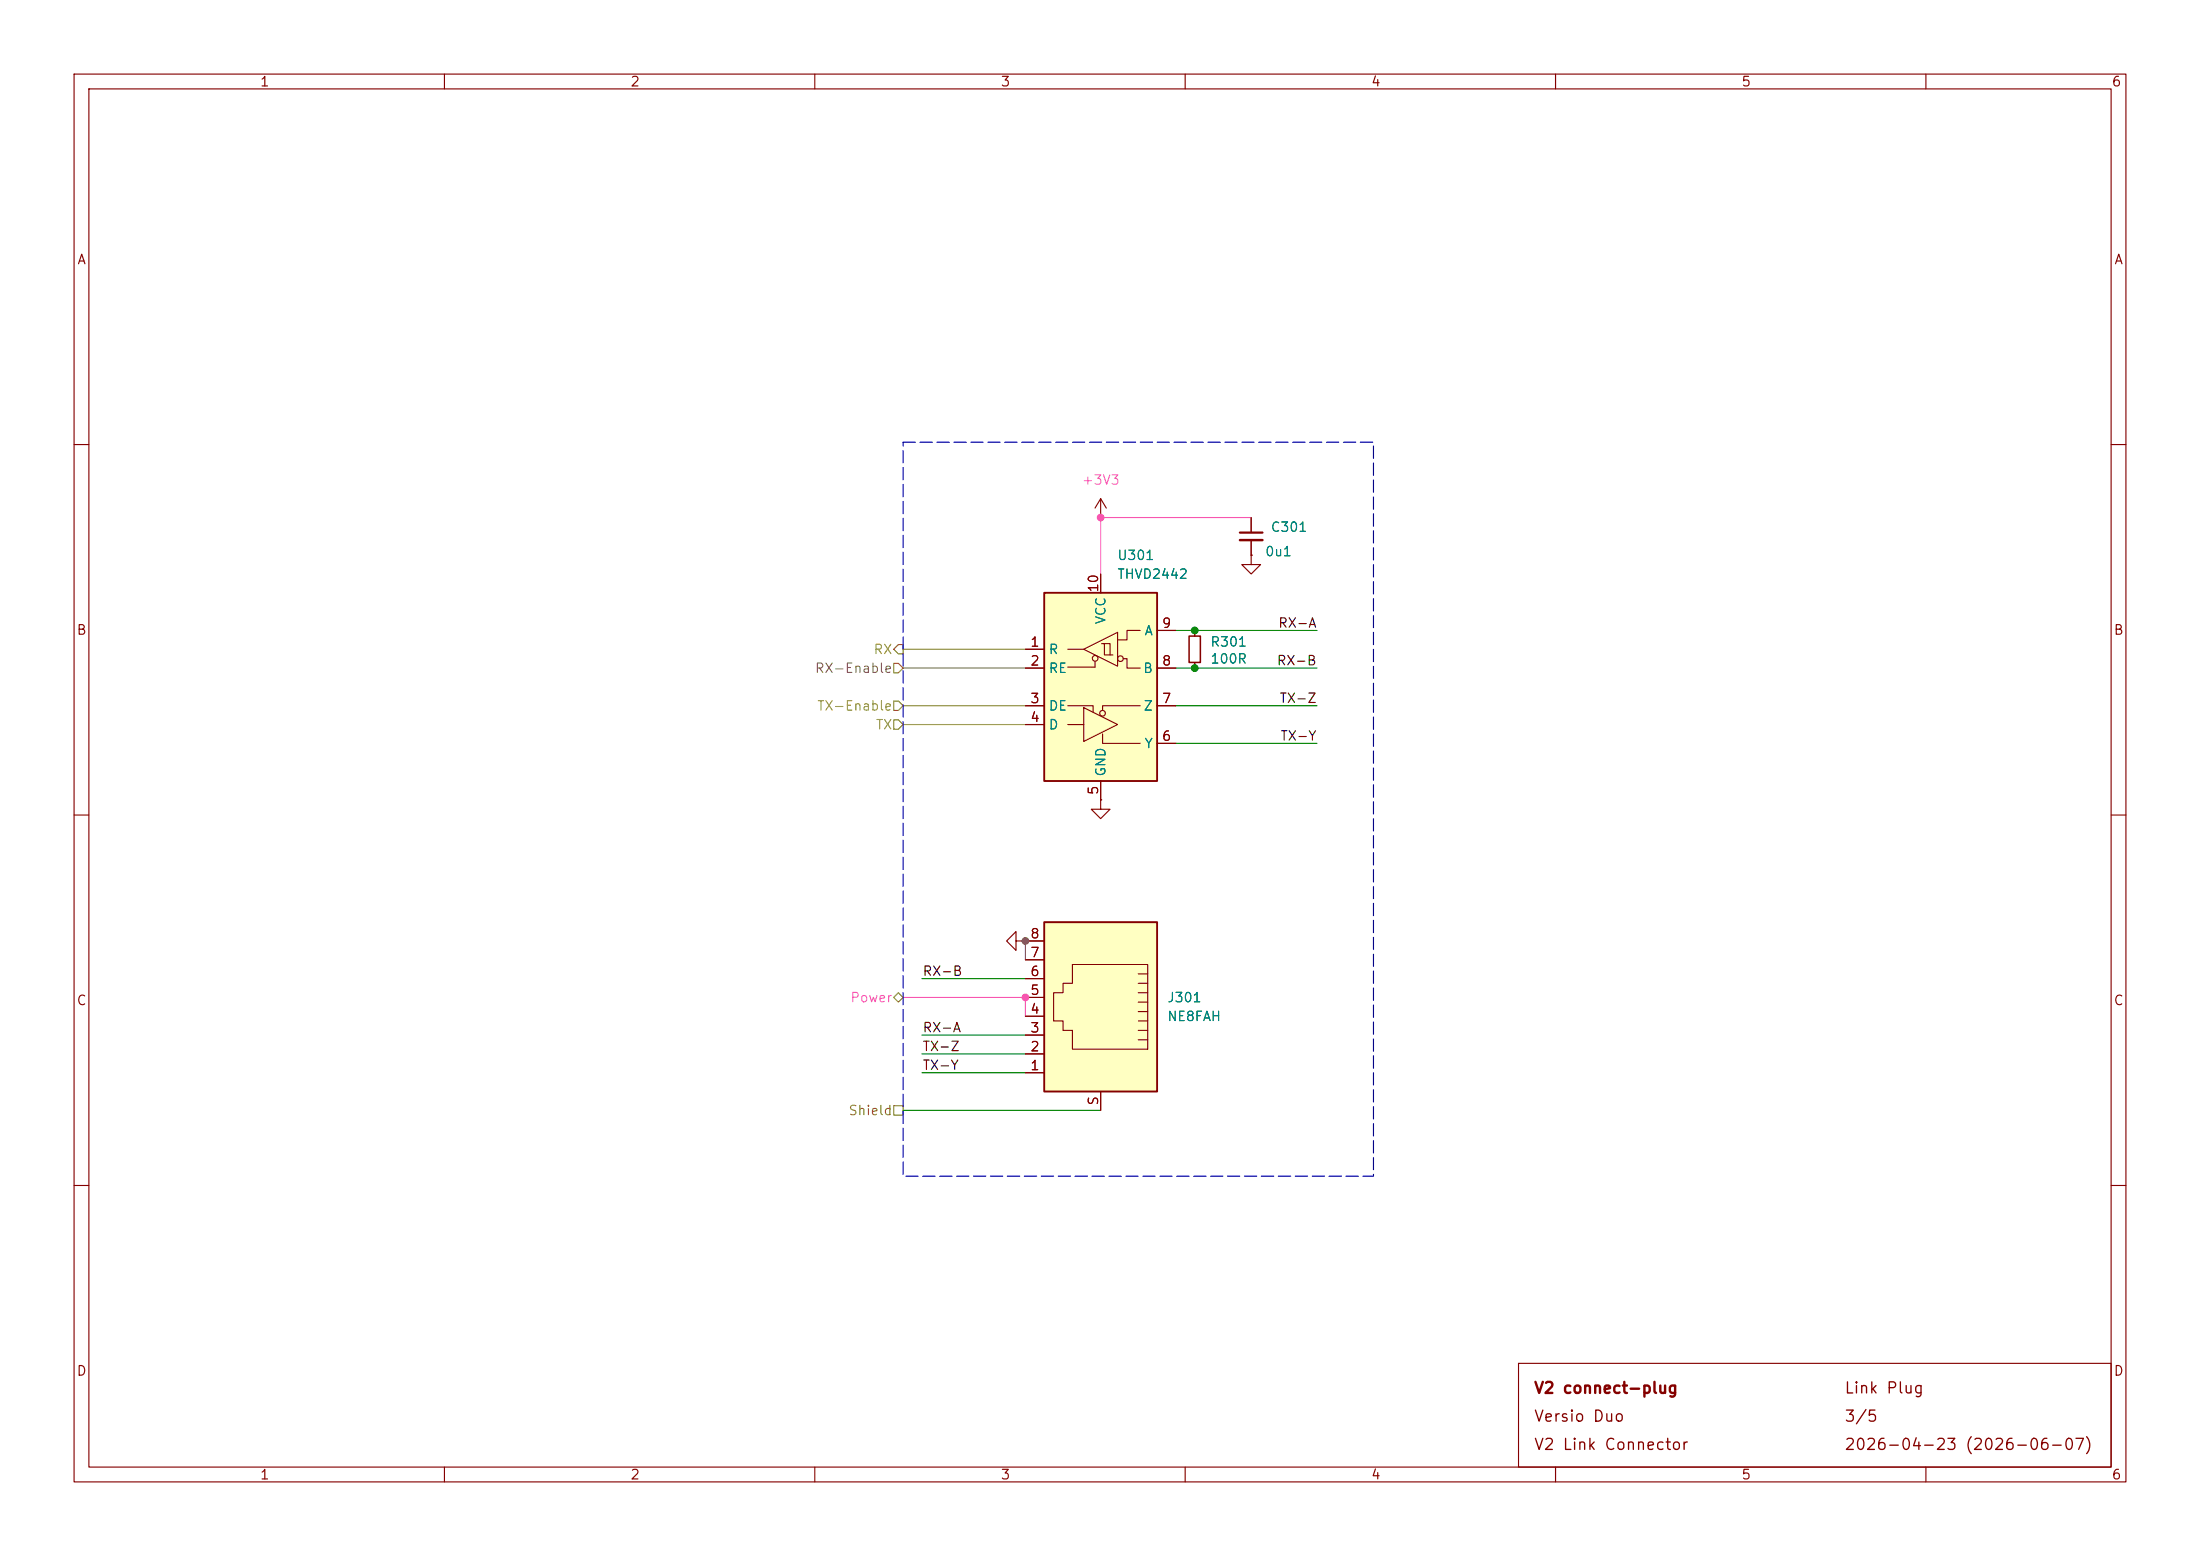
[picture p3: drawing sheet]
(kicad_sch
 (version 20260306)
 (generator "eeschema")
 (generator_version "10.0")
 (paper "A4")
 (title_block
  (title "V2 connect-plug")
  (date "2026-06-07")
  (rev "2026-04-23")
  (company "Versio Duo")
  (comment 1 "V2 Link Connector"))
 (lib_symbols
  (symbol "V2_Capacitor:1608_0u1"
   (pin_numbers (hide yes))
   (pin_names
    (offset 0.254) (hide yes)) (exclude_from_sim no) (in_bom yes) (on_board yes)
   (in_pos_files yes)
   (duplicate_pin_numbers_are_jumpers no)
   (property "Reference" "C" (at 2.54 1.27 0) (show_name no) (do_not_autoplace no) (effects (font (size 1.27 1.27)) (justify left)))
   (property "Value" "0u1" (at 2.54 -1.27 0) (show_name no) (do_not_autoplace no) (effects (font (size 1.27 1.27)) (justify left)))
   (property "Footprint" "V2_Capacitor_SMD:C_1608" (at 0 -17.78 0) (show_name no) (do_not_autoplace no) (hide yes) (effects (font (size 1.27 1.27))))
   (property "Datasheet" "" (at 0 0 0) (show_name no) (do_not_autoplace no) (hide yes) (effects (font (size 1.27 1.27))))
   (property "Description" "" (at 0 -13.462 0) (show_name no) (do_not_autoplace no) (hide yes) (effects (font (size 1.27 1.27))))
   (property "Mouser" "810-CGA3E2X7R1H104MA" (at 0 -20.32 0) (show_name yes) (do_not_autoplace no) (hide yes) (effects (font (size 1.27 1.27))))
   (property "Id" "Capacitor:${SYMBOL_NAME}" (at 0 -15.24 0) (show_name yes) (do_not_autoplace no) (hide yes) (effects (font (size 1.27 1.27))))
   (property "Manufacturer" "TDK" (at 0 -15.24 0) (show_name yes) (do_not_autoplace no) (hide yes) (effects (font (size 1.27 1.27))))
   (property "Product" "CGA3E2X7R1H104M080AA" (at 0 -17.78 0) (show_name yes) (do_not_autoplace no) (hide yes) (effects (font (size 1.27 1.27))))
   (property "Rating" "50V" (at 0 -22.86 0) (show_name yes) (do_not_autoplace no) (hide yes) (effects (font (size 1.27 1.27))))
   (symbol "1608_0u1_0_1"
    (polyline (pts (xy -1.524 0.508) (xy 1.524 0.508)) (stroke (width 0.3048) (type default)) (fill (type none)))
    (polyline (pts (xy -1.524 -0.508) (xy 1.524 -0.508)) (stroke (width 0.3302) (type default)) (fill (type none))))
   (symbol "1608_0u1_1_1"
    (pin passive line (at 0 2.54 270) (length 2.032) (name "" (effects (font (size 1.27 1.27)))) (number "1" (effects (font (size 1.27 1.27)))))
    (pin passive line (at 0 -2.54 90) (length 2.032) (name "" (effects (font (size 1.27 1.27)))) (number "2" (effects (font (size 1.27 1.27))))))
   (embedded_fonts no))
  (symbol "V2_Connector_EtherCon:NE8FAH"
   (pin_names
    (offset 1.016)) (exclude_from_sim no) (in_bom yes) (on_board yes)
   (in_pos_files yes)
   (duplicate_pin_numbers_are_jumpers no)
   (property "Reference" "J" (at -5.08 17.78 0) (show_name no) (do_not_autoplace no) (effects (font (size 1.27 1.27)) (justify right)))
   (property "Value" "NE8FAH" (at 2.54 13.97 0) (show_name no) (do_not_autoplace no) (effects (font (size 1.27 1.27)) (justify left)))
   (property "Footprint" "V2_Connector_EtherCon:NE8FAH" (at 0 -31.75 0) (show_name no) (do_not_autoplace no) (hide yes) (effects (font (size 1.27 1.27))))
   (property "Datasheet" "" (at 0 0.635 90) (show_name no) (do_not_autoplace no) (hide yes) (effects (font (size 1.27 1.27))))
   (property "Description" "" (at 0 0 0) (show_name no) (do_not_autoplace no) (hide yes) (effects (font (size 1.27 1.27))))
   (property "Mouser" "568-NE8FAH" (at 0 -39.37 0) (show_name yes) (do_not_autoplace no) (hide yes) (effects (font (size 1.27 1.27))))
   (property "Manufacturer" "Neutrik" (at 0 -34.29 0) (show_name yes) (do_not_autoplace no) (hide yes) (effects (font (size 1.27 1.27))))
   (property "Product" "NE8FAH" (at 0 -36.83 0) (show_name yes) (do_not_autoplace no) (hide yes) (effects (font (size 1.27 1.27))))
   (property "Id" "EtherCon:${SYMBOL_NAME}" (at 0 -29.21 0) (show_name yes) (do_not_autoplace no) (hide yes) (effects (font (size 1.27 1.27))))
   (property "Rating" "CAT5e" (at 0 -41.91 0) (show_name yes) (do_not_autoplace no) (hide yes) (effects (font (size 1.27 1.27))))
   (symbol "NE8FAH_0_1"
    (polyline (pts (xy -6.35 1.905) (xy -5.08 1.905) (xy -5.08 1.905)) (stroke (width 0) (type default)) (fill (type none)))
    (polyline (pts (xy -6.35 0.635) (xy -5.08 0.635) (xy -5.08 0.635)) (stroke (width 0) (type default)) (fill (type none)))
    (polyline (pts (xy -6.35 -0.635) (xy -5.08 -0.635) (xy -5.08 -0.635)) (stroke (width 0) (type default)) (fill (type none)))
    (polyline (pts (xy -6.35 -1.905) (xy -5.08 -1.905) (xy -5.08 -1.905)) (stroke (width 0) (type default)) (fill (type none)))
    (polyline (pts (xy -6.35 -3.175) (xy -5.08 -3.175) (xy -5.08 -3.175)) (stroke (width 0) (type default)) (fill (type none)))
    (polyline (pts (xy -6.35 -4.445) (xy -6.35 6.985) (xy 3.81 6.985) (xy 3.81 4.445) (xy 5.08 4.445) (xy 5.08 3.175) (xy 6.35 3.175) (xy 6.35 -0.635) (xy 5.08 -0.635) (xy 5.08 -1.905) (xy 3.81 -1.905) (xy 3.81 -4.445) (xy -6.35 -4.445) (xy -6.35 -4.445)) (stroke (width 0) (type default)) (fill (type none)))
    (polyline (pts (xy -5.08 5.715) (xy -6.35 5.715)) (stroke (width 0) (type default)) (fill (type none)))
    (polyline (pts (xy -5.08 4.445) (xy -6.35 4.445)) (stroke (width 0) (type default)) (fill (type none)))
    (polyline (pts (xy -5.08 3.175) (xy -6.35 3.175) (xy -6.35 3.175)) (stroke (width 0) (type default)) (fill (type none)))
    (rectangle (start 7.62 12.7) (end -7.62 -10.16) (stroke (width 0.254) (type default)) (fill (type background))))
   (symbol "NE8FAH_1_1"
    (pin passive line (at 10.16 -7.62 180) (length 2.54) (name "" (effects (font (size 1.27 1.27)))) (number "1" (effects (font (size 1.27 1.27)))))
    (pin passive line (at 10.16 -5.08 180) (length 2.54) (name "" (effects (font (size 1.27 1.27)))) (number "2" (effects (font (size 1.27 1.27)))))
    (pin passive line (at 10.16 -2.54 180) (length 2.54) (name "" (effects (font (size 1.27 1.27)))) (number "3" (effects (font (size 1.27 1.27)))))
    (pin passive line (at 10.16 0 180) (length 2.54) (name "" (effects (font (size 1.27 1.27)))) (number "4" (effects (font (size 1.27 1.27)))))
    (pin passive line (at 10.16 2.54 180) (length 2.54) (name "" (effects (font (size 1.27 1.27)))) (number "5" (effects (font (size 1.27 1.27)))))
    (pin passive line (at 10.16 5.08 180) (length 2.54) (name "" (effects (font (size 1.27 1.27)))) (number "6" (effects (font (size 1.27 1.27)))))
    (pin passive line (at 10.16 7.62 180) (length 2.54) (name "" (effects (font (size 1.27 1.27)))) (number "7" (effects (font (size 1.27 1.27)))))
    (pin passive line (at 10.16 10.16 180) (length 2.54) (name "" (effects (font (size 1.27 1.27)))) (number "8" (effects (font (size 1.27 1.27)))))
    (pin passive line (at 0 -12.7 90) (length 2.54) (name "" (effects (font (size 1.27 1.27)))) (number "S" (effects (font (size 1.27 1.27))))))
   (embedded_fonts no))
  (symbol "V2_Interface_RS485:THVD2442" (exclude_from_sim no) (in_bom yes) (on_board yes)
   (in_pos_files yes)
   (duplicate_pin_numbers_are_jumpers no)
   (property "Reference" "U" (at 2.54 17.78 0) (show_name no) (do_not_autoplace no) (effects (font (size 1.27 1.27)) (justify left)))
   (property "Value" "THVD2442" (at 2.54 15.24 0) (show_name no) (do_not_autoplace no) (effects (font (size 1.27 1.27)) (justify left)))
   (property "Footprint" "V2_Package_SON:VSON-10-4-1EP_3x3mm_P0.5mm_EP1.65x2.4mm_ThermalVias" (at 0 -43.18 0) (show_name no) (do_not_autoplace no) (hide yes) (effects (font (size 1.27 1.27))))
   (property "Datasheet" "" (at 0 -22.86 0) (show_name no) (do_not_autoplace no) (hide yes) (effects (font (size 1.27 1.27))))
   (property "Description" "" (at 0 0 0) (show_name no) (do_not_autoplace no) (hide yes) (effects (font (size 1.27 1.27))))
   (property "Mouser" "595-THVD2442DRCR" (at 0 -36.83 0) (show_name yes) (do_not_autoplace no) (hide yes) (effects (font (size 1.27 1.27))))
   (property "Product" "THVD2442DRCR " (at 0 -34.29 0) (show_name yes) (do_not_autoplace no) (hide yes) (effects (font (size 1.27 1.27))))
   (property "Manufacturer" "Texas Instruments" (at 0 -29.21 0) (show_name yes) (do_not_autoplace no) (hide yes) (effects (font (size 1.27 1.27))))
   (property "Id" "RS485:${SYMBOL_NAME}" (at 0 -31.75 0) (show_name yes) (do_not_autoplace no) (hide yes) (effects (font (size 1.27 1.27))))
   (property "Rating" "20Mbps" (at 1.27 -39.37 0) (show_name yes) (do_not_autoplace no) (hide yes) (effects (font (size 1.27 1.27))))
   (symbol "THVD2442_0_1"
    (rectangle (start -7.62 12.7) (end 7.62 -12.7) (stroke (width 0.254) (type default)) (fill (type background)))
    (polyline (pts (xy -4.445 -5.08) (xy -2.286 -5.08)) (stroke (width 0) (type default)) (fill (type none)))
    (polyline (pts (xy -2.286 5.08) (xy -4.4335 5.08)) (stroke (width 0) (type default)) (fill (type none)))
    (polyline (pts (xy -2.286 -2.794) (xy -2.286 -7.366) (xy 2.286 -5.08) (xy -2.286 -2.794)) (stroke (width 0) (type default)) (fill (type none)))
    (polyline (pts (xy -1.016 -3.429) (xy -1.016 -2.54) (xy -4.445 -2.54)) (stroke (width 0) (type default)) (fill (type none)))
    (polyline (pts (xy -0.762 3.429) (xy -0.762 2.667)) (stroke (width 0) (type default)) (fill (type none)))
    (polyline (pts (xy -0.762 2.667) (xy -4.4468 2.6741)) (stroke (width 0) (type default)) (fill (type none)))
    (circle (center -0.7445 3.8547) (radius 0.381) (stroke (width 0) (type default)) (fill (type none)))
    (circle (center 0.254 -3.556) (radius 0.381) (stroke (width 0) (type default)) (fill (type none)))
    (polyline (pts (xy 1.27 4.318) (xy 1.27 5.842) (xy 0.381 5.842)) (stroke (width 0) (type default)) (fill (type none)))
    (polyline (pts (xy 1.651 4.318) (xy 0.635 4.318) (xy 0.508 4.318) (xy 0.508 5.842) (xy 0.127 5.842)) (stroke (width 0) (type default)) (fill (type none)))
    (polyline (pts (xy 2.286 7.366) (xy 2.286 2.794) (xy -2.286 5.08) (xy 2.286 7.366)) (stroke (width 0) (type default)) (fill (type none)))
    (polyline (pts (xy 2.286 6.35) (xy 3.556 6.35) (xy 3.556 7.62) (xy 5.334 7.62)) (stroke (width 0) (type default)) (fill (type none)))
    (circle (center 2.667 3.81) (radius 0.381) (stroke (width 0) (type default)) (fill (type none)))
    (polyline (pts (xy 3.048 3.81) (xy 3.556 3.81) (xy 3.556 2.54) (xy 5.334 2.54)) (stroke (width 0) (type default)) (fill (type none)))
    (polyline (pts (xy 5.334 -2.54) (xy 0.254 -2.54) (xy 0.254 -3.175)) (stroke (width 0) (type default)) (fill (type none)))
    (polyline (pts (xy 5.334 -7.62) (xy 0.254 -7.62) (xy 0.254 -6.35)) (stroke (width 0) (type default)) (fill (type none))))
   (symbol "THVD2442_1_1"
    (pin output line (at -10.16 5.08 0) (length 2.54) (name "R" (effects (font (size 1.27 1.27)))) (number "1" (effects (font (size 1.27 1.27)))))
    (pin input line (at -10.16 2.54 0) (length 2.54) (name "RE" (effects (font (size 1.27 1.27)))) (number "2" (effects (font (size 1.27 1.27)))))
    (pin input line (at -10.16 -2.54 0) (length 2.54) (name "DE" (effects (font (size 1.27 1.27)))) (number "3" (effects (font (size 1.27 1.27)))))
    (pin input line (at -10.16 -5.08 0) (length 2.54) (name "D" (effects (font (size 1.27 1.27)))) (number "4" (effects (font (size 1.27 1.27)))))
    (pin power_in line (at 0 -15.24 90) (length 2.54) (name "GND" (effects (font (size 1.27 1.27)))) (number "5" (effects (font (size 1.27 1.27)))))
    (pin output line (at 10.16 -7.62 180) (length 2.54) (name "Y" (effects (font (size 1.27 1.27)))) (number "6" (effects (font (size 1.27 1.27)))))
    (pin output line (at 10.16 -2.54 180) (length 2.54) (name "Z" (effects (font (size 1.27 1.27)))) (number "7" (effects (font (size 1.27 1.27)))))
    (pin input line (at 10.16 2.54 180) (length 2.54) (name "B" (effects (font (size 1.27 1.27)))) (number "8" (effects (font (size 1.27 1.27)))))
    (pin input line (at 10.16 7.62 180) (length 2.54) (name "A" (effects (font (size 1.27 1.27)))) (number "9" (effects (font (size 1.27 1.27)))))
    (pin power_in line (at 0 15.24 270) (length 2.54) (name "VCC" (effects (font (size 1.27 1.27)))) (number "10" (effects (font (size 1.27 1.27)))))
    (pin passive line (at 0 -15.24 90) (length 2.54) (hide yes) (name "GND" (effects (font (size 1.27 1.27)))) (number "11" (effects (font (size 1.27 1.27))))))
   (embedded_fonts no))
  (symbol "V2_Resistor:1608_100R"
   (pin_numbers (hide yes))
   (pin_names
    (offset 0.254) (hide yes)) (exclude_from_sim no) (in_bom yes) (on_board yes)
   (in_pos_files yes)
   (duplicate_pin_numbers_are_jumpers no)
   (property "Reference" "R" (at 1.27 1.27 0) (show_name no) (do_not_autoplace no) (effects (font (size 1.27 1.27)) (justify left)))
   (property "Value" "100R" (at 1.27 -1.27 0) (show_name no) (do_not_autoplace no) (effects (font (size 1.27 1.27)) (justify left)))
   (property "Footprint" "V2_Resistor_SMD:R_1608" (at 0 -16.51 0) (show_name no) (do_not_autoplace no) (hide yes) (effects (font (size 1.27 1.27))))
   (property "Datasheet" "" (at 0 0 0) (show_name no) (do_not_autoplace no) (hide yes) (effects (font (size 1.27 1.27))))
   (property "Description" "" (at 0 -12.192 0) (show_name no) (do_not_autoplace no) (hide yes) (effects (font (size 1.27 1.27))))
   (property "Mouser" "71-CRCW0603100RFKEAH" (at 0 -25.4 0) (show_name yes) (do_not_autoplace no) (hide yes) (effects (font (size 1.27 1.27))))
   (property "Id" "Resistor:${SYMBOL_NAME}" (at 0 -13.97 0) (show_name yes) (do_not_autoplace no) (hide yes) (effects (font (size 1.27 1.27))))
   (property "Rating" "330mW" (at 0 -22.86 0) (show_name yes) (do_not_autoplace no) (hide yes) (effects (font (size 1.27 1.27))))
   (property "Manufacturer" "Vishay" (at 0 -17.78 0) (show_name yes) (do_not_autoplace no) (hide yes) (effects (font (size 1.27 1.27))))
   (property "Product" "CRCW0603100RFKEAHP" (at 0 -20.32 0) (show_name yes) (do_not_autoplace no) (hide yes) (effects (font (size 1.27 1.27))))
   (symbol "1608_100R_0_1"
    (rectangle (start -0.762 1.778) (end 0.762 -1.778) (stroke (width 0.2032) (type default)) (fill (type none))))
   (symbol "1608_100R_1_1"
    (pin passive line (at 0 2.54 270) (length 0.762) (name "" (effects (font (size 1.27 1.27)))) (number "1" (effects (font (size 1.27 1.27)))))
    (pin passive line (at 0 -2.54 90) (length 0.762) (name "" (effects (font (size 1.27 1.27)))) (number "2" (effects (font (size 1.27 1.27))))))
   (embedded_fonts no))
  (symbol "V2_power:+3V3"
   (power global)
   (pin_numbers (hide yes))
   (pin_names
    (offset 0) (hide yes)) (exclude_from_sim no) (in_bom yes) (on_board yes)
   (in_pos_files yes)
   (duplicate_pin_numbers_are_jumpers no)
   (property "Reference" "#PWR" (at 0 -12.7 0) (show_name no) (do_not_autoplace no) (hide yes) (effects (font (size 1.27 1.27))))
   (property "Value" "+3V3" (at 0 5.08 0) (show_name no) (do_not_autoplace no) (effects (font (size 1.27 1.27) (color 255 92 187 1))))
   (property "Footprint" "" (at 0 0 0) (show_name no) (do_not_autoplace no) (hide yes) (effects (font (size 1.27 1.27))))
   (property "Datasheet" "" (at 0 0 0) (show_name no) (do_not_autoplace no) (hide yes) (effects (font (size 1.27 1.27))))
   (property "Description" "" (at 0 -14.986 0) (show_name no) (do_not_autoplace no) (hide yes) (effects (font (size 1.27 1.27))))
   (symbol "+3V3_0_1"
    (polyline (pts (xy -0.762 1.27) (xy 0 2.54)) (stroke (width 0) (type default)) (fill (type none)))
    (polyline (pts (xy 0 2.54) (xy 0.762 1.27)) (stroke (width 0) (type default)) (fill (type none)))
    (polyline (pts (xy 0 0) (xy 0 2.54)) (stroke (width 0) (type default)) (fill (type none))))
   (symbol "+3V3_1_1"
    (pin power_in line (at 0 0 90) (length 0) (name "" (effects (font (size 1.27 1.27)))) (number "1" (effects (font (size 1.27 1.27))))))
   (embedded_fonts no))
  (symbol "V2_power:GND"
   (power global)
   (pin_numbers (hide yes))
   (pin_names
    (offset 0) (hide yes)) (exclude_from_sim no) (in_bom yes) (on_board yes)
   (in_pos_files yes)
   (duplicate_pin_numbers_are_jumpers no)
   (property "Reference" "#PWR" (at 0 -7.62 0) (show_name no) (do_not_autoplace no) (hide yes) (effects (font (size 1.27 1.27))))
   (property "Value" "GND" (at 0 -5.08 0) (show_name no) (do_not_autoplace no) (hide yes) (effects (font (size 1.27 1.27))))
   (property "Footprint" "" (at 0 0 0) (show_name no) (do_not_autoplace no) (hide yes) (effects (font (size 1.27 1.27))))
   (property "Datasheet" "" (at 0 0 0) (show_name no) (do_not_autoplace no) (hide yes) (effects (font (size 1.27 1.27))))
   (property "Description" "" (at 0 -12.7 0) (show_name no) (do_not_autoplace no) (hide yes) (effects (font (size 1.27 1.27))))
   (symbol "GND_0_1"
    (polyline (pts (xy 0 0) (xy 0 -1.27) (xy 1.27 -1.27) (xy 0 -2.54) (xy -1.27 -1.27) (xy 0 -1.27)) (stroke (width 0) (type default)) (fill (type none))))
   (symbol "GND_1_1"
    (pin power_in line (at 0 0 270) (length 0) (name "" (effects (font (size 1.27 1.27)))) (number "1" (effects (font (size 1.27 1.27))))))
   (embedded_fonts no)))
 (rectangle
  (start 121.92 59.69)
  (end 185.42 158.75)
  (stroke (width 0) (type dash))
  (fill (type none)))
 (junction
  (at 148.59 69.85)
  (diameter 0)
  (color 0 0 0 0))
 (junction
  (at 138.43 134.62)
  (diameter 0)
  (color 0 0 0 0))
 (junction
  (at 161.29 90.17)
  (diameter 0)
  (color 0 0 0 0))
 (junction
  (at 161.29 85.09)
  (diameter 0)
  (color 0 0 0 0))
 (junction
  (at 138.43 127)
  (diameter 0)
  (color 0 0 0 0))
 (wire
  (pts (xy 158.75 95.25) (xy 177.8 95.25))
  (stroke (width 0) (type default)))
 (wire
  (pts (xy 158.75 100.33) (xy 177.8 100.33))
  (stroke (width 0) (type default)))
 (wire
  (pts (xy 158.75 90.17) (xy 161.29 90.17))
  (stroke (width 0) (type default)))
 (wire
  (pts (xy 138.43 142.24) (xy 124.46 142.24))
  (stroke (width 0) (type default)))
 (wire
  (pts (xy 158.75 85.09) (xy 161.29 85.09))
  (stroke (width 0) (type default)))
 (wire
  (pts (xy 148.59 69.85) (xy 148.59 77.47))
  (stroke (width 0) (type default)))
 (wire
  (pts (xy 161.29 85.09) (xy 177.8 85.09))
  (stroke (width 0) (type default)))
 (wire
  (pts (xy 161.29 90.17) (xy 177.8 90.17))
  (stroke (width 0) (type default)))
 (wire
  (pts (xy 138.43 134.62) (xy 138.43 137.16))
  (stroke (width 0) (type default)))
 (wire
  (pts (xy 138.43 144.78) (xy 124.46 144.78))
  (stroke (width 0) (type default)))
 (wire
  (pts (xy 121.92 97.79) (xy 138.43 97.79))
  (stroke (width 0) (type default)))
 (wire
  (pts (xy 138.43 139.7) (xy 124.46 139.7))
  (stroke (width 0) (type default)))
 (wire
  (pts (xy 148.59 69.85) (xy 168.91 69.85))
  (stroke (width 0) (type default)))
 (wire
  (pts (xy 121.92 149.86) (xy 148.59 149.86))
  (stroke (width 0) (type default)))
 (wire
  (pts (xy 138.43 127) (xy 138.43 129.54))
  (stroke (width 0) (type default)))
 (wire
  (pts (xy 121.92 95.25) (xy 138.43 95.25))
  (stroke (width 0) (type default)))
 (wire
  (pts (xy 121.92 90.17) (xy 138.43 90.17))
  (stroke (width 0) (type default)))
 (wire
  (pts (xy 121.92 134.62) (xy 138.43 134.62))
  (stroke (width 0) (type default)))
 (wire
  (pts (xy 121.92 87.63) (xy 138.43 87.63))
  (stroke (width 0) (type default)))
 (wire
  (pts (xy 138.43 132.08) (xy 124.46 132.08))
  (stroke (width 0) (type default)))
 (label "TX-Z"
  (at 124.46 142.24 0)
  (effects (font (size 1.27 1.27)) (justify left bottom)))
 (label "TX-Y"
  (at 124.46 144.78 0)
  (effects (font (size 1.27 1.27)) (justify left bottom)))
 (label "RX-B"
  (at 177.8 90.17 180)
  (effects (font (size 1.27 1.27)) (justify right bottom)))
 (label "RX-A"
  (at 177.8 85.09 180)
  (effects (font (size 1.27 1.27)) (justify right bottom)))
 (label "RX-B"
  (at 124.46 132.08 0)
  (effects (font (size 1.27 1.27)) (justify left bottom)))
 (label "RX-A"
  (at 124.46 139.7 0)
  (effects (font (size 1.27 1.27)) (justify left bottom)))
 (label "TX-Z"
  (at 177.8 95.25 180)
  (effects (font (size 1.27 1.27)) (justify right bottom)))
 (label "TX-Y"
  (at 177.8 100.33 180)
  (effects (font (size 1.27 1.27)) (justify right bottom)))
 (hierarchical_label "Shield"
  (shape passive)
  (at 121.92 149.86 180)
  (effects (font (size 1.27 1.27)) (justify right)))
 (hierarchical_label "Power"
  (shape bidirectional)
  (at 121.92 134.62 180)
  (effects (font (size 1.27 1.27)) (justify right)))
 (hierarchical_label "TX-Enable"
  (shape input)
  (at 121.92 95.25 180)
  (effects (font (size 1.27 1.27)) (justify right)))
 (hierarchical_label "RX"
  (shape output)
  (at 121.92 87.63 180)
  (effects (font (size 1.27 1.27)) (justify right)))
 (hierarchical_label "TX"
  (shape input)
  (at 121.92 97.79 180)
  (effects (font (size 1.27 1.27)) (justify right)))
 (hierarchical_label "RX-Enable"
  (shape input)
  (at 121.92 90.17 180)
  (effects (font (size 1.27 1.27)) (justify right)))
 (symbol
  (lib_id "V2_power:GND")
  (at 168.91 74.93 0)
  (unit 1)
  (body_style 1)
  (exclude_from_sim no)
  (in_bom yes)
  (on_board yes)
  (in_pos_files yes)
  (dnp no)
  (property "Reference" "#PWR0304" (at 168.91 81.28 0) (hide yes) (show_name no) (do_not_autoplace no) (effects (font (size 1.27 1.27))))
  (property "Value" "GND" (at 168.91 80.01 0) (hide yes) (show_name no) (do_not_autoplace no) (effects (font (size 1.27 1.27))))
  (property "Footprint" "" (at 168.91 74.93 0) (hide yes) (show_name no) (do_not_autoplace no) (effects (font (size 1.27 1.27))))
  (property "Datasheet" "" (at 168.91 74.93 0) (hide yes) (show_name no) (do_not_autoplace no) (effects (font (size 1.27 1.27))))
  (property "Description" "" (at 168.91 74.93 0) (hide yes) (show_name no) (do_not_autoplace no) (effects (font (size 1.27 1.27))))
  (pin "1"))
 (symbol
  (lib_id "V2_Interface_RS485:THVD2442")
  (at 148.59 92.71 0)
  (unit 1)
  (body_style 1)
  (exclude_from_sim no)
  (in_bom yes)
  (on_board yes)
  (in_pos_files yes)
  (dnp no)
  (fields_autoplaced yes)
  (property "Reference" "U301" (at 150.7333 74.93 0) (show_name no) (do_not_autoplace no) (effects (font (size 1.27 1.27)) (justify left)))
  (property "Value" "THVD2442" (at 150.7333 77.47 0) (show_name no) (do_not_autoplace no) (effects (font (size 1.27 1.27)) (justify left)))
  (property "Footprint" "V2_Package_SON:VSON-10-4-1EP_3x3mm_P0.5mm_EP1.65x2.4mm_ThermalVias" (at 148.59 135.89 0) (hide yes) (show_name no) (do_not_autoplace no) (effects (font (size 1.27 1.27))))
  (property "Datasheet" "" (at 148.59 115.57 0) (hide yes) (show_name no) (do_not_autoplace no) (effects (font (size 1.27 1.27))))
  (property "Description" "" (at 148.59 92.71 0) (hide yes) (show_name no) (do_not_autoplace no) (effects (font (size 1.27 1.27))))
  (property "Mouser" "595-THVD2442DRCR" (at 148.59 128.27 0) (hide yes) (show_name no) (do_not_autoplace no) (effects (font (size 1.27 1.27))))
  (property "Product" "THVD2442DRCR " (at 148.59 125.73 0) (hide yes) (show_name no) (do_not_autoplace no) (effects (font (size 1.27 1.27))))
  (property "Manufacturer" "Texas Instruments" (at 148.59 123.19 0) (hide yes) (show_name no) (do_not_autoplace no) (effects (font (size 1.27 1.27))))
  (property "Id" "RS485:${SYMBOL_NAME}" (at 148.59 124.46 0) (hide yes) (show_name no) (do_not_autoplace no) (effects (font (size 1.27 1.27))))
  (property "Rating" "20Mbps" (at 149.86 132.08 0) (hide yes) (show_name no) (do_not_autoplace no) (effects (font (size 1.27 1.27))))
  (pin "1")
  (pin "10")
  (pin "11")
  (pin "2")
  (pin "3")
  (pin "4")
  (pin "5")
  (pin "6")
  (pin "7")
  (pin "8")
  (pin "9"))
 (symbol
  (lib_id "V2_Resistor:1608_100R")
  (at 161.29 87.63 0)
  (unit 1)
  (body_style 1)
  (exclude_from_sim no)
  (in_bom yes)
  (on_board yes)
  (in_pos_files yes)
  (dnp no)
  (property "Reference" "R301" (at 165.862 86.614 0) (show_name no) (do_not_autoplace no) (effects (font (size 1.27 1.27))))
  (property "Value" "100R" (at 165.862 88.9 0) (show_name no) (do_not_autoplace no) (effects (font (size 1.27 1.27))))
  (property "Footprint" "V2_Resistor_SMD:R_1608" (at 161.29 103.378 0) (hide yes) (show_name no) (do_not_autoplace no) (effects (font (size 1.27 1.27))))
  (property "Datasheet" "" (at 161.29 87.63 0) (hide yes) (show_name no) (do_not_autoplace no) (effects (font (size 1.27 1.27))))
  (property "Description" "" (at 161.29 102.87 0) (hide yes) (show_name no) (do_not_autoplace no) (effects (font (size 1.27 1.27))))
  (property "Mouser" "71-CRCW0603100RFKEAH" (at 161.29 113.03 0) (hide yes) (show_name no) (do_not_autoplace no) (effects (font (size 1.27 1.27))))
  (property "Rating" "330mW" (at 161.29 110.49 0) (hide yes) (show_name no) (do_not_autoplace no) (effects (font (size 1.27 1.27))))
  (property "Manufacturer" "Vishay" (at 161.29 105.41 0) (hide yes) (show_name no) (do_not_autoplace no) (effects (font (size 1.27 1.27))))
  (property "Product" "CRCW0603100RFKEAHP" (at 161.29 107.95 0) (hide yes) (show_name no) (do_not_autoplace no) (effects (font (size 1.27 1.27))))
  (property "Id" "Resistor:${SYMBOL_NAME}" (at 161.29 101.6 0) (hide yes) (show_name no) (do_not_autoplace no) (effects (font (size 1.27 1.27))))
  (pin "1")
  (pin "2"))
 (symbol
  (lib_id "V2_Connector_EtherCon:NE8FAH")
  (at 148.59 137.16 0)
  (mirror y)
  (unit 1)
  (body_style 1)
  (exclude_from_sim no)
  (in_bom yes)
  (on_board yes)
  (in_pos_files yes)
  (dnp no)
  (fields_autoplaced yes)
  (property "Reference" "J301" (at 157.48 134.6199 0) (show_name no) (do_not_autoplace no) (effects (font (size 1.27 1.27)) (justify right)))
  (property "Value" "NE8FAH" (at 157.48 137.1599 0) (show_name no) (do_not_autoplace no) (effects (font (size 1.27 1.27)) (justify right)))
  (property "Footprint" "V2_Connector_EtherCon:NE8FAH" (at 144.78 158.115 0) (hide yes) (show_name no) (do_not_autoplace no) (effects (font (size 1.27 1.27))))
  (property "Datasheet" "" (at 148.59 136.525 90) (hide yes) (show_name no) (do_not_autoplace no) (effects (font (size 1.27 1.27))))
  (property "Description" "" (at 148.59 137.16 0) (hide yes) (show_name no) (do_not_autoplace no) (effects (font (size 1.27 1.27))))
  (property "Mouser" "568-NE8FAH" (at 148.59 170.18 0) (hide yes) (show_name no) (do_not_autoplace no) (effects (font (size 1.27 1.27))))
  (property "Manufacturer" "Neutrik" (at 148.59 165.1 0) (hide yes) (show_name no) (do_not_autoplace no) (effects (font (size 1.27 1.27))))
  (property "Product" "NE8FAH" (at 148.59 167.64 0) (hide yes) (show_name no) (do_not_autoplace no) (effects (font (size 1.27 1.27))))
  (property "Id" "EtherCon:${SYMBOL_NAME}" (at 148.59 170.18 0) (hide yes) (show_name no) (do_not_autoplace no) (effects (font (size 1.27 1.27))))
  (property "Rating" "CAT5e" (at 148.59 179.07 0) (hide yes) (show_name no) (do_not_autoplace no) (effects (font (size 1.27 1.27))))
  (pin "7")
  (pin "6")
  (pin "5")
  (pin "4")
  (pin "S")
  (pin "8")
  (pin "3")
  (pin "2")
  (pin "1"))
 (symbol
  (lib_id "V2_power:GND")
  (at 148.59 107.95 0)
  (unit 1)
  (body_style 1)
  (exclude_from_sim no)
  (in_bom yes)
  (on_board yes)
  (in_pos_files yes)
  (dnp no)
  (property "Reference" "#PWR0303" (at 148.59 114.3 0) (hide yes) (show_name no) (do_not_autoplace no) (effects (font (size 1.27 1.27))))
  (property "Value" "GND" (at 148.59 113.03 0) (hide yes) (show_name no) (do_not_autoplace no) (effects (font (size 1.27 1.27))))
  (property "Footprint" "" (at 148.59 107.95 0) (hide yes) (show_name no) (do_not_autoplace no) (effects (font (size 1.27 1.27))))
  (property "Datasheet" "" (at 148.59 107.95 0) (hide yes) (show_name no) (do_not_autoplace no) (effects (font (size 1.27 1.27))))
  (property "Description" "" (at 148.59 107.95 0) (hide yes) (show_name no) (do_not_autoplace no) (effects (font (size 1.27 1.27))))
  (pin "1"))
 (symbol
  (lib_id "V2_power:+3V3")
  (at 148.59 69.85 0)
  (unit 1)
  (body_style 1)
  (exclude_from_sim no)
  (in_bom yes)
  (on_board yes)
  (in_pos_files yes)
  (dnp no)
  (property "Reference" "#PWR0302" (at 148.59 73.66 0) (hide yes) (show_name no) (do_not_autoplace no) (effects (font (size 1.27 1.27))))
  (property "Value" "+3V3" (at 148.59 64.77 0) (show_name no) (do_not_autoplace no) (effects (font (size 1.27 1.27) (color 255 92 187 1))))
  (property "Footprint" "" (at 148.59 69.85 0) (hide yes) (show_name no) (do_not_autoplace no) (effects (font (size 1.27 1.27))))
  (property "Datasheet" "" (at 148.59 69.85 0) (hide yes) (show_name no) (do_not_autoplace no) (effects (font (size 1.27 1.27))))
  (property "Description" "" (at 148.59 69.85 0) (hide yes) (show_name no) (do_not_autoplace no) (effects (font (size 1.27 1.27))))
  (pin "1"))
 (symbol
  (lib_id "V2_Capacitor:1608_0u1")
  (at 168.91 72.39 0)
  (unit 1)
  (body_style 1)
  (exclude_from_sim no)
  (in_bom yes)
  (on_board yes)
  (in_pos_files yes)
  (dnp no)
  (property "Reference" "C301" (at 171.45 71.1262 0) (show_name no) (do_not_autoplace no) (effects (font (size 1.27 1.27)) (justify left)))
  (property "Value" "0u1" (at 170.688 74.422 0) (show_name no) (do_not_autoplace no) (effects (font (size 1.27 1.27)) (justify left)))
  (property "Footprint" "V2_Capacitor_SMD:C_1608" (at 168.91 89.408 0) (hide yes) (show_name no) (do_not_autoplace no) (effects (font (size 1.27 1.27))))
  (property "Datasheet" "" (at 168.91 72.39 0) (hide yes) (show_name no) (do_not_autoplace no) (effects (font (size 1.27 1.27))))
  (property "Description" "" (at 168.91 85.09 0) (hide yes) (show_name no) (do_not_autoplace no) (effects (font (size 1.27 1.27))))
  (property "Mouser" "810-CGA3E2X7R1H104MA" (at 168.91 92.71 0) (hide yes) (show_name no) (do_not_autoplace no) (effects (font (size 1.27 1.27))))
  (property "Manufacturer" "TDK" (at 168.91 87.63 0) (hide yes) (show_name no) (do_not_autoplace no) (effects (font (size 1.27 1.27))))
  (property "Product" "CGA3E2X7R1H104M080AA" (at 168.91 90.17 0) (hide yes) (show_name no) (do_not_autoplace no) (effects (font (size 1.27 1.27))))
  (property "Rating" "50V" (at 168.91 95.25 0) (hide yes) (show_name no) (do_not_autoplace no) (effects (font (size 1.27 1.27))))
  (property "Id" "Capacitor:${SYMBOL_NAME}" (at 168.91 87.63 0) (hide yes) (show_name no) (do_not_autoplace no) (effects (font (size 1.27 1.27))))
  (pin "1")
  (pin "2"))
 (symbol
  (lib_id "V2_power:GND")
  (at 138.43 127 270)
  (mirror x)
  (unit 1)
  (body_style 1)
  (exclude_from_sim no)
  (in_bom yes)
  (on_board yes)
  (in_pos_files yes)
  (dnp no)
  (property "Reference" "#PWR0301" (at 132.08 127 0) (hide yes) (show_name no) (do_not_autoplace no) (effects (font (size 1.27 1.27))))
  (property "Value" "GND" (at 133.35 127 90) (hide yes) (show_name no) (do_not_autoplace no) (effects (font (size 1.27 1.27))))
  (property "Footprint" "" (at 138.43 127 0) (hide yes) (show_name no) (do_not_autoplace no) (effects (font (size 1.27 1.27))))
  (property "Datasheet" "" (at 138.43 127 0) (hide yes) (show_name no) (do_not_autoplace no) (effects (font (size 1.27 1.27))))
  (property "Description" "" (at 138.43 127 0) (hide yes) (show_name no) (do_not_autoplace no) (effects (font (size 1.27 1.27))))
  (pin "1")))
